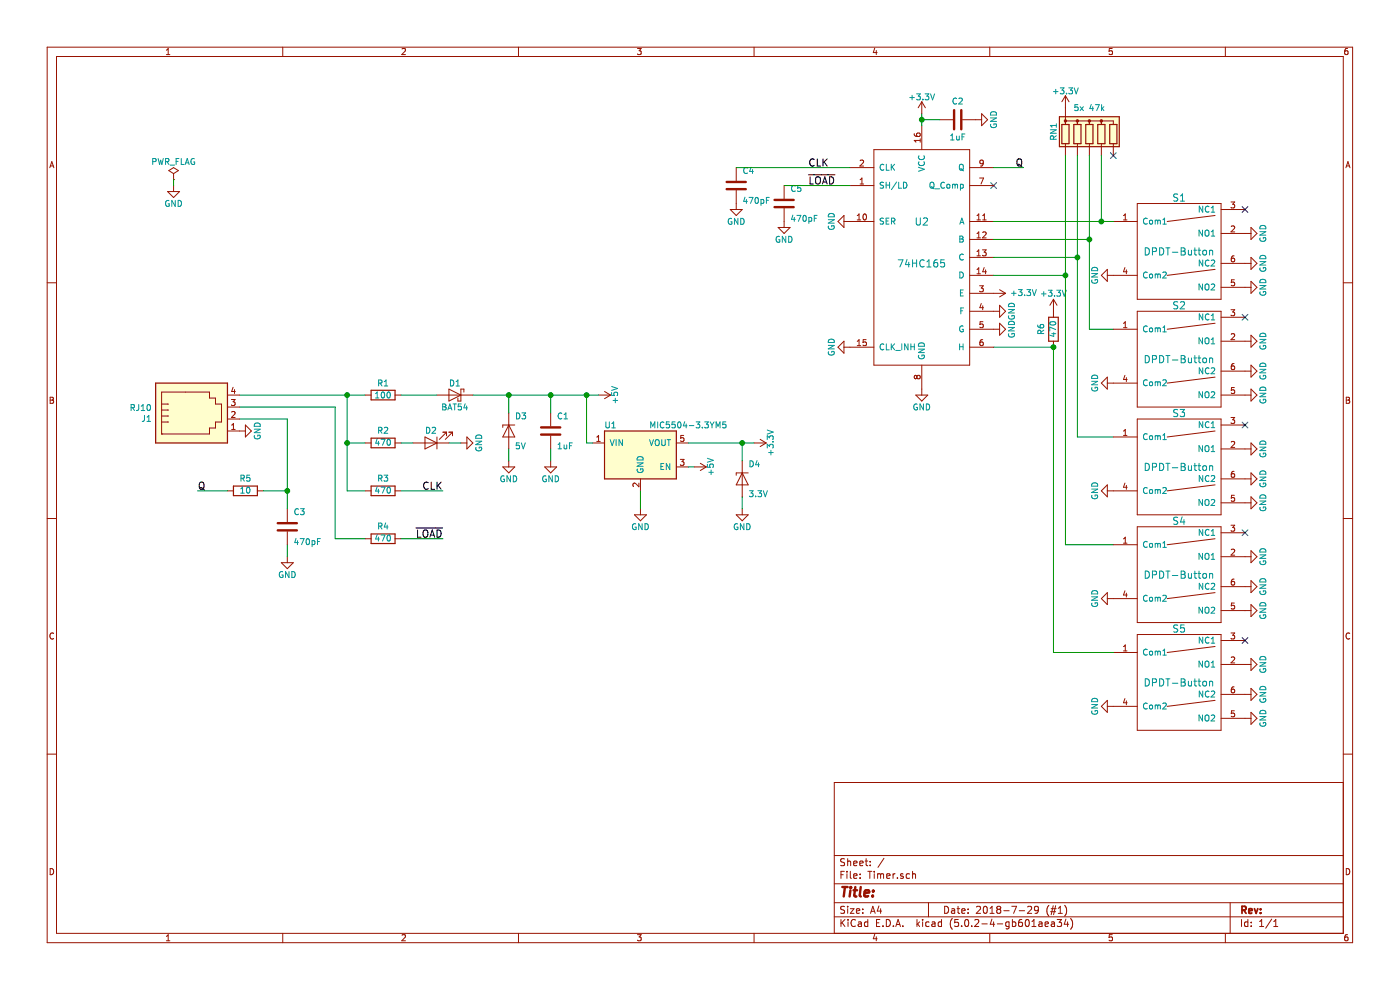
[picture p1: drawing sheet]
EESchema Schematic File Version 4
LIBS:Timer-cache
EELAYER 26 0
EELAYER END
$Descr A4 11693 8268
encoding utf-8
Sheet 1 1
Title ""
Date "2018-7-29 (#1)"
Rev ""
Comp ""
Comment1 ""
Comment2 ""
Comment3 ""
Comment4 ""
$EndDescr
$Comp
L power:GND #PWR01
U 1 1
P 1450 1550
F 0 "#PWR01" H 1450 1300 50  0001 C CNN
F 1 "GND" H 1450 1400 50  0000 C CNN
F 2 "" H 1450 1550 50  0001 C CNN
F 3 "" H 1450 1550 50  0001 C CNN
	1    1450 1550
	1    0    0    -1  
$EndComp
$Comp
L power:PWR_FLAG #FLG02
U 1 1
P 1450 1500
F 0 "#FLG02" H 1450 1575 50  0001 C CNN
F 1 "PWR_FLAG" H 1450 1650 50  0000 C CNN
F 2 "" H 1450 1500 50  0001 C CNN
F 3 "" H 1450 1500 50  0001 C CNN
	1    1450 1500
	1    0    0    -1  
$EndComp
$Comp
L Device:R_Network05 RN1
U 1 1
P 9100 1100
F 0 "RN1" V 8800 1100 50  0000 C CNN
F 1 "5x 47k" H 9100 1300 50  0000 C CNN
F 2 "Resistors_THT:R_Array_SIP6" V 9475 1100 50  0001 C CNN
F 3 "" H 9100 1100 50  0001 C CNN
	1    9100 1100
	1    0    0    -1  
$EndComp
$Comp
L Device:LED D2
U 1 1
P 3600 3700
F 0 "D2" H 3600 3600 50  0000 C CNN
F 1 "LED" H 3600 3600 50  0001 C CNN
F 2 "Diodes_THT:D_5W_P10.16mm_Horizontal" H 3600 3700 50  0001 C CNN
F 3 "" H 3600 3700 50  0001 C CNN
	1    3600 3700
	-1   0    0    1   
$EndComp
$Comp
L power:+3.3V #PWR03
U 1 1
P 6300 3700
F 0 "#PWR03" H 6300 3550 50  0001 C CNN
F 1 "+3.3V" H 6300 3840 50  0000 C CNN
F 2 "" H 6300 3700 50  0001 C CNN
F 3 "" H 6300 3700 50  0001 C CNN
	1    6300 3700
	0    1    -1   0   
$EndComp
$Comp
L power:GND #PWR04
U 1 1
P 2000 3600
F 0 "#PWR04" H 2000 3350 50  0001 C CNN
F 1 "GND" H 2000 3450 50  0000 C CNN
F 2 "" H 2000 3600 50  0001 C CNN
F 3 "" H 2000 3600 50  0001 C CNN
	1    2000 3600
	0    -1   1    0   
$EndComp
NoConn ~ 8300 1550
$Comp
L power:GND #PWR05
U 1 1
P 7700 3250
F 0 "#PWR05" H 7700 3000 50  0001 C CNN
F 1 "GND" H 7700 3100 50  0000 C CNN
F 2 "" H 7700 3250 50  0001 C CNN
F 3 "" H 7700 3250 50  0001 C CNN
	1    7700 3250
	-1   0    0    -1  
$EndComp
$Comp
L Device:C C2
U 1 1
P 8000 1000
F 0 "C2" V 8150 1000 50  0000 C CNN
F 1 "1uF" V 7850 1000 50  0000 C CNN
F 2 "Capacitor_SMD:C_1206_3216Metric_Pad1.42x1.75mm_HandSolder" H 8038 850 50  0001 C CNN
F 3 "" H 8000 1000 50  0001 C CNN
	1    8000 1000
	0    1    -1   0   
$EndComp
$Comp
L power:GND #PWR06
U 1 1
P 8150 1000
F 0 "#PWR06" H 8150 750 50  0001 C CNN
F 1 "GND" H 8150 850 50  0000 C CNN
F 2 "" H 8150 1000 50  0001 C CNN
F 3 "" H 8150 1000 50  0001 C CNN
	1    8150 1000
	0    -1   1    0   
$EndComp
$Comp
L power:+3.3V #PWR07
U 1 1
P 7700 950
F 0 "#PWR07" H 7700 800 50  0001 C CNN
F 1 "+3.3V" H 7700 1090 50  0000 C CNN
F 2 "" H 7700 950 50  0001 C CNN
F 3 "" H 7700 950 50  0001 C CNN
	1    7700 950 
	-1   0    0    -1  
$EndComp
$Comp
L Logic_74xx:DPDT-Button S5
U 1 1
P 9850 5700
F 0 "S5" H 9850 6150 60  0000 C CNN
F 1 "DPDT-Button" H 9850 5700 60  0000 C CNN
F 2 "PiKwonDo:Switch-DPDT" H 9850 5700 60  0001 C CNN
F 3 "" H 9850 5700 60  0001 C CNN
	1    9850 5700
	-1   0    0    -1  
$EndComp
$Comp
L Logic_74xx:DPDT-Button S1
U 1 1
P 9850 2100
F 0 "S1" H 9850 2550 60  0000 C CNN
F 1 "DPDT-Button" H 9850 2100 60  0000 C CNN
F 2 "PiKwonDo:Switch-DPDT" H 9850 2100 60  0001 C CNN
F 3 "" H 9850 2100 60  0001 C CNN
	1    9850 2100
	-1   0    0    -1  
$EndComp
$Comp
L Logic_74xx:DPDT-Button S2
U 1 1
P 9850 3000
F 0 "S2" H 9850 3450 60  0000 C CNN
F 1 "DPDT-Button" H 9850 3000 60  0000 C CNN
F 2 "PiKwonDo:Switch-DPDT" H 9850 3000 60  0001 C CNN
F 3 "" H 9850 3000 60  0001 C CNN
	1    9850 3000
	-1   0    0    -1  
$EndComp
$Comp
L Logic_74xx:DPDT-Button S3
U 1 1
P 9850 3900
F 0 "S3" H 9850 4350 60  0000 C CNN
F 1 "DPDT-Button" H 9850 3900 60  0000 C CNN
F 2 "PiKwonDo:Switch-DPDT" H 9850 3900 60  0001 C CNN
F 3 "" H 9850 3900 60  0001 C CNN
	1    9850 3900
	-1   0    0    -1  
$EndComp
$Comp
L Logic_74xx:DPDT-Button S4
U 1 1
P 9850 4800
F 0 "S4" H 9850 5250 60  0000 C CNN
F 1 "DPDT-Button" H 9850 4800 60  0000 C CNN
F 2 "PiKwonDo:Switch-DPDT" H 9850 4800 60  0001 C CNN
F 3 "" H 9850 4800 60  0001 C CNN
	1    9850 4800
	-1   0    0    -1  
$EndComp
NoConn ~ 10400 1750
NoConn ~ 10400 2650
NoConn ~ 10400 3550
NoConn ~ 10400 4450
NoConn ~ 10400 5350
$Comp
L power:GND #PWR08
U 1 1
P 10400 1950
F 0 "#PWR08" H 10400 1700 50  0001 C CNN
F 1 "GND" H 10400 1800 50  0000 C CNN
F 2 "" H 10400 1950 50  0001 C CNN
F 3 "" H 10400 1950 50  0001 C CNN
	1    10400 1950
	0    -1   1    0   
$EndComp
$Comp
L power:GND #PWR09
U 1 1
P 10400 2850
F 0 "#PWR09" H 10400 2600 50  0001 C CNN
F 1 "GND" H 10400 2700 50  0000 C CNN
F 2 "" H 10400 2850 50  0001 C CNN
F 3 "" H 10400 2850 50  0001 C CNN
	1    10400 2850
	0    -1   1    0   
$EndComp
$Comp
L Device:R R1
U 1 1
P 3200 3300
F 0 "R1" V 3100 3300 50  0000 C CNN
F 1 "100" V 3200 3300 50  0000 C CNN
F 2 "Resistors_SMD:R_1206_HandSoldering" V 3130 3300 50  0001 C CNN
F 3 "" H 3200 3300 50  0001 C CNN
	1    3200 3300
	0    -1   1    0   
$EndComp
$Comp
L Device:D_Zener D3
U 1 1
P 4250 3600
F 0 "D3" V 4125 3550 50  0000 R CNN
F 1 "5V" V 4375 3550 50  0000 R CNN
F 2 "Diodes_SMD:D_SOD-323_HandSoldering" H 4250 3600 50  0001 C CNN
F 3 "" H 4250 3600 50  0001 C CNN
	1    4250 3600
	0    -1   1    0   
$EndComp
$Comp
L power:GND #PWR010
U 1 1
P 4250 3850
F 0 "#PWR010" H 4250 3600 50  0001 C CNN
F 1 "GND" H 4250 3700 50  0000 C CNN
F 2 "" H 4250 3850 50  0001 C CNN
F 3 "" H 4250 3850 50  0001 C CNN
	1    4250 3850
	-1   0    0    -1  
$EndComp
$Comp
L Timer-rescue:MIC5504-3.3YM5 U1
U 1 1
P 5350 3800
F 0 "U1" H 5100 4050 50  0000 C CNN
F 1 "MIC5504-3.3YM5" H 5750 4050 50  0000 C CNN
F 2 "TO_SOT_Packages_SMD:SOT-23-5" H 5350 3400 50  0001 C CNN
F 3 "" H 5350 4000 50  0001 C CNN
	1    5350 3800
	1    0    0    -1  
$EndComp
$Comp
L Device:D_Schottky D1
U 1 1
P 3800 3300
F 0 "D1" H 3800 3400 50  0000 C CNN
F 1 "BAT54" H 3800 3200 50  0000 C CNN
F 2 "Diodes_SMD:D_SOD-123" H 3800 3300 50  0001 C CNN
F 3 "" H 3800 3300 50  0001 C CNN
	1    3800 3300
	-1   0    0    -1  
$EndComp
$Comp
L Device:C C1
U 1 1
P 4600 3600
F 0 "C1" H 4550 3725 50  0000 R CNN
F 1 "1uF" H 4550 3475 50  0000 R CNN
F 2 "Capacitor_SMD:C_1206_3216Metric_Pad1.42x1.75mm_HandSolder" H 4638 3450 50  0001 C CNN
F 3 "" H 4600 3600 50  0001 C CNN
	1    4600 3600
	-1   0    0    -1  
$EndComp
$Comp
L Device:R R2
U 1 1
P 3200 3700
F 0 "R2" V 3300 3700 50  0000 C CNN
F 1 "470" V 3200 3700 50  0000 C CNN
F 2 "Resistors_SMD:R_1206_HandSoldering" V 3130 3700 50  0001 C CNN
F 3 "" H 3200 3700 50  0001 C CNN
	1    3200 3700
	0    1    -1   0   
$EndComp
$Comp
L power:GND #PWR011
U 1 1
P 6200 4250
F 0 "#PWR011" H 6200 4000 50  0001 C CNN
F 1 "GND" H 6200 4100 50  0000 C CNN
F 2 "" H 6200 4250 50  0001 C CNN
F 3 "" H 6200 4250 50  0001 C CNN
	1    6200 4250
	-1   0    0    -1  
$EndComp
$Comp
L PiKwonDo:74HC165_PKD U2
U 1 1
P 7700 2200
F 0 "U2" H 7700 2550 60  0000 C CNN
F 1 "74HC165" H 7700 2200 60  0000 C CNN
F 2 "Housings_DIP:DIP-16_W7.62mm" H 7700 2200 60  0001 C CNN
F 3 "" H 7700 2200 60  0001 C CNN
	1    7700 2200
	-1   0    0    -1  
$EndComp
$Comp
L power:GND #PWR012
U 1 1
P 4600 3850
F 0 "#PWR012" H 4600 3600 50  0001 C CNN
F 1 "GND" H 4600 3700 50  0000 C CNN
F 2 "" H 4600 3850 50  0001 C CNN
F 3 "" H 4600 3850 50  0001 C CNN
	1    4600 3850
	-1   0    0    -1  
$EndComp
$Comp
L power:GND #PWR013
U 1 1
P 5350 4250
F 0 "#PWR013" H 5350 4000 50  0001 C CNN
F 1 "GND" H 5350 4100 50  0000 C CNN
F 2 "" H 5350 4250 50  0001 C CNN
F 3 "" H 5350 4250 50  0001 C CNN
	1    5350 4250
	-1   0    0    -1  
$EndComp
$Comp
L power:+5V #PWR014
U 1 1
P 5000 3300
F 0 "#PWR014" H 5000 3150 50  0001 C CNN
F 1 "+5V" H 5000 3440 50  0000 C CNN
F 2 "" H 5000 3300 50  0001 C CNN
F 3 "" H 5000 3300 50  0001 C CNN
	1    5000 3300
	0    1    1    0   
$EndComp
$Comp
L power:+5V #PWR015
U 1 1
P 5800 3900
F 0 "#PWR015" H 5800 3750 50  0001 C CNN
F 1 "+5V" H 5800 4040 50  0000 C CNN
F 2 "" H 5800 3900 50  0001 C CNN
F 3 "" H 5800 3900 50  0001 C CNN
	1    5800 3900
	0    1    1    0   
$EndComp
$Comp
L Device:D_Zener D4
U 1 1
P 6200 4000
F 0 "D4" V 6075 3950 50  0000 R CNN
F 1 "3.3V" V 6325 3950 50  0000 R CNN
F 2 "Diode_SMD:D_SOD-123" H 6200 4000 50  0001 C CNN
F 3 "" H 6200 4000 50  0001 C CNN
	1    6200 4000
	0    -1   1    0   
$EndComp
$Comp
L power:GND #PWR016
U 1 1
P 8300 2600
F 0 "#PWR016" H 8300 2350 50  0001 C CNN
F 1 "GND" H 8300 2450 50  0000 C CNN
F 2 "" H 8300 2600 50  0001 C CNN
F 3 "" H 8300 2600 50  0001 C CNN
	1    8300 2600
	0    -1   1    0   
$EndComp
$Comp
L power:GND #PWR017
U 1 1
P 8300 2750
F 0 "#PWR017" H 8300 2500 50  0001 C CNN
F 1 "GND" H 8300 2600 50  0000 C CNN
F 2 "" H 8300 2750 50  0001 C CNN
F 3 "" H 8300 2750 50  0001 C CNN
	1    8300 2750
	0    -1   1    0   
$EndComp
$Comp
L power:GND #PWR018
U 1 1
P 7100 1850
F 0 "#PWR018" H 7100 1600 50  0001 C CNN
F 1 "GND" H 7100 1700 50  0000 C CNN
F 2 "" H 7100 1850 50  0001 C CNN
F 3 "" H 7100 1850 50  0001 C CNN
	1    7100 1850
	0    1    -1   0   
$EndComp
$Comp
L power:GND #PWR019
U 1 1
P 3850 3700
F 0 "#PWR019" H 3850 3450 50  0001 C CNN
F 1 "GND" H 3850 3550 50  0000 C CNN
F 2 "" H 3850 3700 50  0001 C CNN
F 3 "" H 3850 3700 50  0001 C CNN
	1    3850 3700
	0    -1   1    0   
$EndComp
$Comp
L Device:R R3
U 1 1
P 3200 4100
F 0 "R3" V 3300 4100 50  0000 C CNN
F 1 "470" V 3200 4100 50  0000 C CNN
F 2 "Resistors_SMD:R_1206_HandSoldering" V 3130 4100 50  0001 C CNN
F 3 "" H 3200 4100 50  0001 C CNN
	1    3200 4100
	0    1    -1   0   
$EndComp
Text Label 3700 4500 2    60   ~ 0
~LOAD~
Text Label 3700 4100 2    60   ~ 0
CLK
$Comp
L Device:C C3
U 1 1
P 2400 4400
F 0 "C3" H 2350 4525 50  0000 R CNN
F 1 "470pF" H 2350 4275 50  0000 R CNN
F 2 "Capacitor_SMD:C_1206_3216Metric_Pad1.42x1.75mm_HandSolder" H 2438 4250 50  0001 C CNN
F 3 "" H 2400 4400 50  0001 C CNN
	1    2400 4400
	-1   0    0    -1  
$EndComp
$Comp
L power:GND #PWR020
U 1 1
P 2400 4650
F 0 "#PWR020" H 2400 4400 50  0001 C CNN
F 1 "GND" H 2400 4500 50  0000 C CNN
F 2 "" H 2400 4650 50  0001 C CNN
F 3 "" H 2400 4650 50  0001 C CNN
	1    2400 4650
	-1   0    0    -1  
$EndComp
Text Label 1650 4100 0    60   ~ 0
Q
$Comp
L Device:R R4
U 1 1
P 3200 4500
F 0 "R4" V 3300 4500 50  0000 C CNN
F 1 "470" V 3200 4500 50  0000 C CNN
F 2 "Resistors_SMD:R_1206_HandSoldering" V 3130 4500 50  0001 C CNN
F 3 "" H 3200 4500 50  0001 C CNN
	1    3200 4500
	0    1    -1   0   
$EndComp
$Comp
L Device:R R5
U 1 1
P 2050 4100
F 0 "R5" V 2150 4100 50  0000 C CNN
F 1 "10" V 2050 4100 50  0000 C CNN
F 2 "Resistors_SMD:R_1206_HandSoldering" V 1980 4100 50  0001 C CNN
F 3 "" H 2050 4100 50  0001 C CNN
	1    2050 4100
	0    1    -1   0   
$EndComp
Text Label 8550 1400 2    60   ~ 0
Q
Text Label 6750 1550 0    60   ~ 0
~LOAD~
Text Label 6750 1400 0    60   ~ 0
CLK
$Comp
L power:GND #PWR021
U 1 1
P 7100 2900
F 0 "#PWR021" H 7100 2650 50  0001 C CNN
F 1 "GND" H 7100 2750 50  0000 C CNN
F 2 "" H 7100 2900 50  0001 C CNN
F 3 "" H 7100 2900 50  0001 C CNN
	1    7100 2900
	0    1    -1   0   
$EndComp
$Comp
L power:GND #PWR022
U 1 1
P 10400 3750
F 0 "#PWR022" H 10400 3500 50  0001 C CNN
F 1 "GND" H 10400 3600 50  0000 C CNN
F 2 "" H 10400 3750 50  0001 C CNN
F 3 "" H 10400 3750 50  0001 C CNN
	1    10400 3750
	0    -1   1    0   
$EndComp
$Comp
L power:GND #PWR023
U 1 1
P 10400 4650
F 0 "#PWR023" H 10400 4400 50  0001 C CNN
F 1 "GND" H 10400 4500 50  0000 C CNN
F 2 "" H 10400 4650 50  0001 C CNN
F 3 "" H 10400 4650 50  0001 C CNN
	1    10400 4650
	0    -1   1    0   
$EndComp
$Comp
L power:GND #PWR024
U 1 1
P 10400 5550
F 0 "#PWR024" H 10400 5300 50  0001 C CNN
F 1 "GND" H 10400 5400 50  0000 C CNN
F 2 "" H 10400 5550 50  0001 C CNN
F 3 "" H 10400 5550 50  0001 C CNN
	1    10400 5550
	0    -1   1    0   
$EndComp
$Comp
L power:+3.3V #PWR025
U 1 1
P 8300 2450
F 0 "#PWR025" H 8300 2300 50  0001 C CNN
F 1 "+3.3V" V 8300 2700 50  0000 C CNN
F 2 "" H 8300 2450 50  0001 C CNN
F 3 "" H 8300 2450 50  0001 C CNN
	1    8300 2450
	0    1    -1   0   
$EndComp
Wire Wire Line
	1450 1550 1450 1500
Wire Wire Line
	9100 1300 9100 2000
Wire Wire Line
	9100 2000 8300 2000
Wire Wire Line
	9000 1300 9000 2150
Wire Wire Line
	9000 2150 8300 2150
Wire Wire Line
	8900 1300 8900 2300
Wire Wire Line
	8900 2300 8300 2300
Wire Wire Line
	8800 2900 8800 5450
Wire Wire Line
	9200 1300 9200 1850
Wire Wire Line
	8300 2900 8800 2900
Connection ~ 8800 2900
Wire Wire Line
	2000 3300 2900 3300
Wire Wire Line
	7700 950  7700 1000
Connection ~ 7700 1000
Wire Wire Line
	7700 1000 7850 1000
Wire Wire Line
	3350 3300 3650 3300
Wire Wire Line
	4250 3850 4250 3750
Wire Wire Line
	4250 3450 4250 3300
Wire Wire Line
	3950 3300 4250 3300
Wire Wire Line
	4600 3300 4600 3450
Connection ~ 4250 3300
Connection ~ 4600 3300
Wire Wire Line
	4600 3850 4600 3750
Wire Wire Line
	5350 4250 5350 4100
Wire Wire Line
	4950 3700 4900 3700
Wire Wire Line
	4900 3700 4900 3300
Connection ~ 4900 3300
Wire Wire Line
	5750 3900 5800 3900
Wire Wire Line
	5750 3700 6200 3700
Wire Wire Line
	6200 3850 6200 3700
Connection ~ 6200 3700
Wire Wire Line
	6200 4250 6200 4150
Wire Wire Line
	3050 3700 2900 3700
Wire Wire Line
	2900 3300 2900 3700
Connection ~ 2900 3300
Wire Wire Line
	3850 3700 3750 3700
Wire Wire Line
	3450 3700 3350 3700
Wire Wire Line
	2900 4100 3050 4100
Connection ~ 2900 3700
Wire Wire Line
	3350 4100 3700 4100
Wire Wire Line
	3050 4500 2800 4500
Wire Wire Line
	2800 4500 2800 3400
Wire Wire Line
	2800 3400 2000 3400
Wire Wire Line
	3350 4500 3700 4500
Wire Wire Line
	2200 4100 2400 4100
Wire Wire Line
	2400 3500 2400 4100
Wire Wire Line
	2400 4650 2400 4550
Wire Wire Line
	1650 4100 1900 4100
Wire Wire Line
	2400 3500 2000 3500
Connection ~ 2400 4100
Wire Wire Line
	8300 1400 8550 1400
Wire Wire Line
	8300 1850 9200 1850
Connection ~ 9100 2000
Connection ~ 9000 2150
Connection ~ 8900 2300
Connection ~ 9200 1850
Wire Wire Line
	9100 2750 9300 2750
Wire Wire Line
	9000 3650 9300 3650
Wire Wire Line
	8800 5450 9300 5450
NoConn ~ 9300 1300
$Comp
L Device:R R6
U 1 1
P 8800 2750
F 0 "R6" V 8900 2750 50  0000 C CNN
F 1 "470" V 8800 2750 50  0000 C CNN
F 2 "Resistors_SMD:R_1206_HandSoldering" V 8730 2750 50  0001 C CNN
F 3 "" H 8800 2750 50  0001 C CNN
	1    8800 2750
	-1   0    0    -1  
$EndComp
$Comp
L power:+3.3V #PWR026
U 1 1
P 8800 2600
F 0 "#PWR026" H 8800 2450 50  0001 C CNN
F 1 "+3.3V" H 8800 2750 50  0000 C CNN
F 2 "" H 8800 2600 50  0001 C CNN
F 3 "" H 8800 2600 50  0001 C CNN
	1    8800 2600
	-1   0    0    -1  
$EndComp
Wire Wire Line
	9300 4550 8900 4550
$Comp
L power:+3.3V #PWR0101
U 1 1
P 8900 900
F 0 "#PWR0101" H 8900 750 50  0001 C CNN
F 1 "+3.3V" H 8900 1040 50  0000 C CNN
F 2 "" H 8900 900 50  0001 C CNN
F 3 "" H 8900 900 50  0001 C CNN
	1    8900 900 
	-1   0    0    -1  
$EndComp
Wire Wire Line
	7700 1000 7700 1050
Wire Wire Line
	4250 3300 4600 3300
Wire Wire Line
	4600 3300 4900 3300
Wire Wire Line
	4900 3300 5000 3300
Wire Wire Line
	6200 3700 6300 3700
Wire Wire Line
	2900 3300 3050 3300
Wire Wire Line
	2900 3700 2900 4100
Wire Wire Line
	2400 4100 2400 4250
Wire Wire Line
	9100 2000 9100 2750
Wire Wire Line
	9000 2150 9000 3650
Wire Wire Line
	8900 2300 8900 4550
Wire Wire Line
	9200 1850 9300 1850
$Comp
L power:GND #PWR0102
U 1 1
P 9300 5000
F 0 "#PWR0102" H 9300 4750 50  0001 C CNN
F 1 "GND" H 9300 4850 50  0000 C CNN
F 2 "" H 9300 5000 50  0001 C CNN
F 3 "" H 9300 5000 50  0001 C CNN
	1    9300 5000
	0    1    -1   0   
$EndComp
$Comp
L power:GND #PWR0103
U 1 1
P 9300 5900
F 0 "#PWR0103" H 9300 5650 50  0001 C CNN
F 1 "GND" H 9300 5750 50  0000 C CNN
F 2 "" H 9300 5900 50  0001 C CNN
F 3 "" H 9300 5900 50  0001 C CNN
	1    9300 5900
	0    1    -1   0   
$EndComp
$Comp
L power:GND #PWR0104
U 1 1
P 10400 5100
F 0 "#PWR0104" H 10400 4850 50  0001 C CNN
F 1 "GND" H 10400 4950 50  0000 C CNN
F 2 "" H 10400 5100 50  0001 C CNN
F 3 "" H 10400 5100 50  0001 C CNN
	1    10400 5100
	0    -1   1    0   
$EndComp
$Comp
L power:GND #PWR0105
U 1 1
P 10400 4900
F 0 "#PWR0105" H 10400 4650 50  0001 C CNN
F 1 "GND" H 10400 4750 50  0000 C CNN
F 2 "" H 10400 4900 50  0001 C CNN
F 3 "" H 10400 4900 50  0001 C CNN
	1    10400 4900
	0    -1   1    0   
$EndComp
$Comp
L power:GND #PWR0106
U 1 1
P 10400 5800
F 0 "#PWR0106" H 10400 5550 50  0001 C CNN
F 1 "GND" H 10400 5650 50  0000 C CNN
F 2 "" H 10400 5800 50  0001 C CNN
F 3 "" H 10400 5800 50  0001 C CNN
	1    10400 5800
	0    -1   1    0   
$EndComp
$Comp
L power:GND #PWR0107
U 1 1
P 10400 6000
F 0 "#PWR0107" H 10400 5750 50  0001 C CNN
F 1 "GND" H 10400 5850 50  0000 C CNN
F 2 "" H 10400 6000 50  0001 C CNN
F 3 "" H 10400 6000 50  0001 C CNN
	1    10400 6000
	0    -1   1    0   
$EndComp
$Comp
L power:GND #PWR0108
U 1 1
P 9300 4100
F 0 "#PWR0108" H 9300 3850 50  0001 C CNN
F 1 "GND" H 9300 3950 50  0000 C CNN
F 2 "" H 9300 4100 50  0001 C CNN
F 3 "" H 9300 4100 50  0001 C CNN
	1    9300 4100
	0    1    -1   0   
$EndComp
$Comp
L power:GND #PWR0109
U 1 1
P 10400 4200
F 0 "#PWR0109" H 10400 3950 50  0001 C CNN
F 1 "GND" H 10400 4050 50  0000 C CNN
F 2 "" H 10400 4200 50  0001 C CNN
F 3 "" H 10400 4200 50  0001 C CNN
	1    10400 4200
	0    -1   1    0   
$EndComp
$Comp
L power:GND #PWR0110
U 1 1
P 10400 4000
F 0 "#PWR0110" H 10400 3750 50  0001 C CNN
F 1 "GND" H 10400 3850 50  0000 C CNN
F 2 "" H 10400 4000 50  0001 C CNN
F 3 "" H 10400 4000 50  0001 C CNN
	1    10400 4000
	0    -1   1    0   
$EndComp
$Comp
L power:GND #PWR0111
U 1 1
P 10400 3100
F 0 "#PWR0111" H 10400 2850 50  0001 C CNN
F 1 "GND" H 10400 2950 50  0000 C CNN
F 2 "" H 10400 3100 50  0001 C CNN
F 3 "" H 10400 3100 50  0001 C CNN
	1    10400 3100
	0    -1   1    0   
$EndComp
$Comp
L power:GND #PWR0112
U 1 1
P 10400 3300
F 0 "#PWR0112" H 10400 3050 50  0001 C CNN
F 1 "GND" H 10400 3150 50  0000 C CNN
F 2 "" H 10400 3300 50  0001 C CNN
F 3 "" H 10400 3300 50  0001 C CNN
	1    10400 3300
	0    -1   1    0   
$EndComp
$Comp
L power:GND #PWR0113
U 1 1
P 9300 3200
F 0 "#PWR0113" H 9300 2950 50  0001 C CNN
F 1 "GND" H 9300 3050 50  0000 C CNN
F 2 "" H 9300 3200 50  0001 C CNN
F 3 "" H 9300 3200 50  0001 C CNN
	1    9300 3200
	0    1    -1   0   
$EndComp
$Comp
L power:GND #PWR0114
U 1 1
P 9300 2300
F 0 "#PWR0114" H 9300 2050 50  0001 C CNN
F 1 "GND" H 9300 2150 50  0000 C CNN
F 2 "" H 9300 2300 50  0001 C CNN
F 3 "" H 9300 2300 50  0001 C CNN
	1    9300 2300
	0    1    -1   0   
$EndComp
$Comp
L power:GND #PWR0115
U 1 1
P 10400 2200
F 0 "#PWR0115" H 10400 1950 50  0001 C CNN
F 1 "GND" H 10400 2050 50  0000 C CNN
F 2 "" H 10400 2200 50  0001 C CNN
F 3 "" H 10400 2200 50  0001 C CNN
	1    10400 2200
	0    -1   1    0   
$EndComp
$Comp
L power:GND #PWR0116
U 1 1
P 10400 2400
F 0 "#PWR0116" H 10400 2150 50  0001 C CNN
F 1 "GND" H 10400 2250 50  0000 C CNN
F 2 "" H 10400 2400 50  0001 C CNN
F 3 "" H 10400 2400 50  0001 C CNN
	1    10400 2400
	0    -1   1    0   
$EndComp
$Comp
L Device:C C4
U 1 1
P 6150 1550
F 0 "C4" H 6100 1675 50  0000 R CNN
F 1 "470pF" H 6100 1425 50  0000 R CNN
F 2 "Capacitor_SMD:C_1206_3216Metric_Pad1.42x1.75mm_HandSolder" H 6188 1400 50  0001 C CNN
F 3 "" H 6150 1550 50  0001 C CNN
	1    6150 1550
	-1   0    0    -1  
$EndComp
Wire Wire Line
	6150 1400 7100 1400
$Comp
L power:GND #PWR0117
U 1 1
P 6150 1700
F 0 "#PWR0117" H 6150 1450 50  0001 C CNN
F 1 "GND" H 6150 1550 50  0000 C CNN
F 2 "" H 6150 1700 50  0001 C CNN
F 3 "" H 6150 1700 50  0001 C CNN
	1    6150 1700
	-1   0    0    -1  
$EndComp
$Comp
L Device:C C5
U 1 1
P 6550 1700
F 0 "C5" H 6500 1825 50  0000 R CNN
F 1 "470pF" H 6500 1575 50  0000 R CNN
F 2 "Capacitor_SMD:C_1206_3216Metric_Pad1.42x1.75mm_HandSolder" H 6588 1550 50  0001 C CNN
F 3 "" H 6550 1700 50  0001 C CNN
	1    6550 1700
	-1   0    0    -1  
$EndComp
$Comp
L power:GND #PWR0118
U 1 1
P 6550 1850
F 0 "#PWR0118" H 6550 1600 50  0001 C CNN
F 1 "GND" H 6550 1700 50  0000 C CNN
F 2 "" H 6550 1850 50  0001 C CNN
F 3 "" H 6550 1850 50  0001 C CNN
	1    6550 1850
	-1   0    0    -1  
$EndComp
Wire Wire Line
	6550 1550 7100 1550
$Comp
L Connector:RJ10 J1
U 1 1
P 1600 3500
F 0 "J1" H 1270 3504 50  0000 R CNN
F 1 "RJ10" H 1270 3595 50  0000 R CNN
F 2 "Timer:RJ14" V 1600 3550 50  0001 C CNN
F 3 "~" V 1600 3550 50  0001 C CNN
	1    1600 3500
	1    0    0    -1  
$EndComp
$EndSCHEMATC
